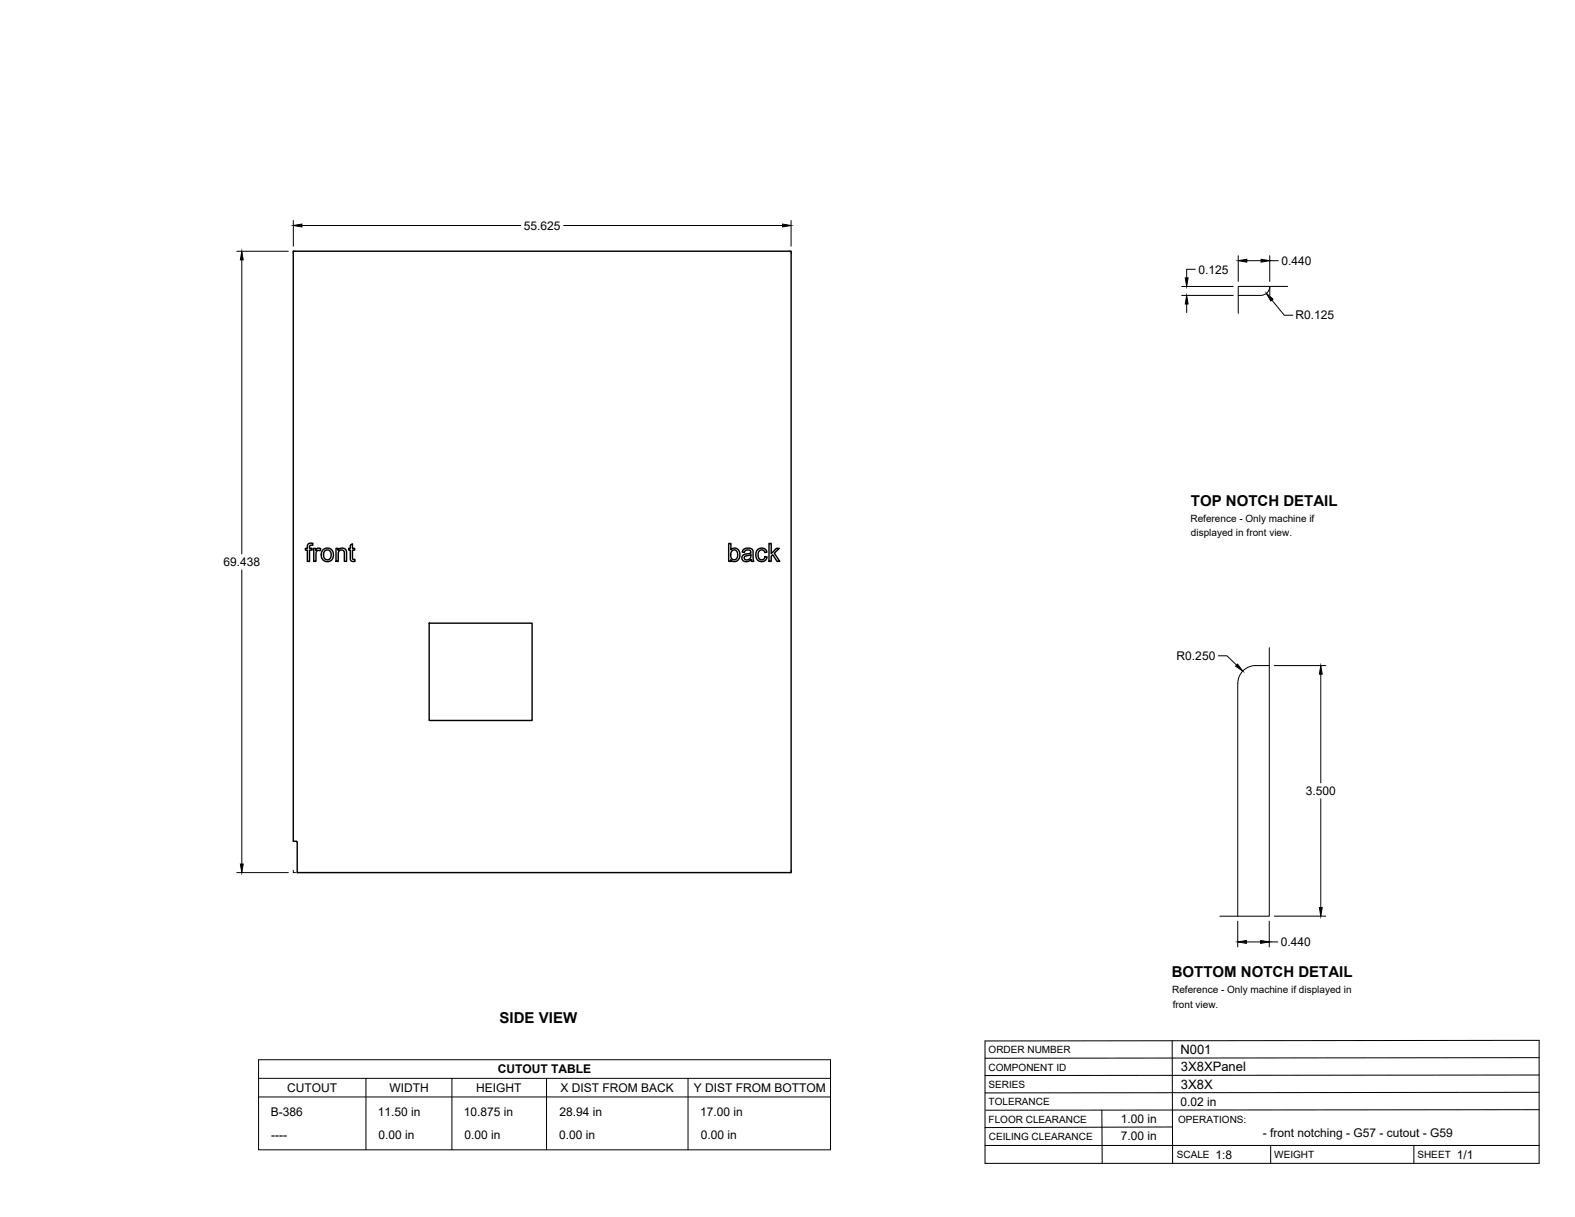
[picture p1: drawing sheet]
<svg xmlns="http://www.w3.org/2000/svg" width="559mm" height="432mm" viewBox="0 0 559 432" stroke-linecap="round" stroke-linejoin="round" font-family="sans-serif">
<!-- layer: Visible -->
<g fill="none" stroke="#000" stroke-width=".51">
<path d="M104.1 89.1h176.6v220.5h-175.2v-10.7l-.2-.4h-1.2zM109.4 193l.6-.3 1 .1-.1 .7a.73 .73 0 0 0-.7 0 .73 .73 0 0 0-.4 .6v.5h.9v.6h-.9v4h-.7v-4h-.7v-.6h.7v-1.1zM111.3 194.6h.7v.7a1.12 1.12 0 0 1 1.8-.6l-.3 .7-.2-.1a1.04 1.04 0 0 0-1.1 .4 1.04 1.04 0 0 0-.1 1.1v2.4h-.8zM114.6 195.1a2.33 2.33 0 0 1 3.7 1.4 2.33 2.33 0 0 1-2.9 2.7l-.5-.3a2.81 2.81 0 0 1-.3-3.8zM115.2 195.6l.7-.5 .6 .1 .8 .7 .1 1.6-.7 1h-1.2l-.5-.6-.2-1.2zM119.2 194.6h.7v.6a1.65 1.65 0 0 1 2-.7 1.65 1.65 0 0 1 1.1 1.8v2.9h-.8l-.2-3.7-.8-.4-.8 .4-.4 .8v2.9h-.8zM124.3 193.4l.8-.4v1.6h.7v.6h-.7v3.1l.7 .2 .2 .7h-.6a1.02 1.02 0 0 1-1.1-1.4v-2.6h-.6v-.6h.6zM258.5 192.8h.8v2.3a1.93 1.93 0 0 1 2.4-.3 1.93 1.93 0 0 1 .8 2.3l-.2 1a1.74 1.74 0 0 1-3.1 .5v.6h-.7zM259.6 195.6l.5-.4a1.72 1.72 0 0 1 1.7 1 1.72 1.72 0 0 1-.5 2l-.5 .4-1-.2a2.15 2.15 0 0 1-.5-2.2zM263.7 195.1l1.1-.6 1.5 .1 .6 .3 .3 .8 .2 3.5h-.8l-.1-.6-1.2 .6-1.3-.1a1.41 1.41 0 0 1-.7-1.7 1.41 1.41 0 0 1 1.7-.9l.6-.1a.68 .68 0 0 0 .8-.6 .68 .68 0 0 0-.9-.7 1.15 1.15 0 0 0-1.4 .9l-.8-.1zM264.2 197.5l1.4-.4a.43 .43 0 0 1 .6-.2 .43 .43 0 0 1 .2 .5 1.23 1.23 0 0 1-1 1.2 1.23 1.23 0 0 1-1.4-.8zM268.7 195.1a1.95 1.95 0 0 1 2-.6 1.95 1.95 0 0 1 1.4 1.4l-.8 .1a1.29 1.29 0 0 0-1.7-.7 1.29 1.29 0 0 0-.6 1.7l.2 1.1 .6 .5a1.16 1.16 0 0 0 1.6-1.1l.8 .1-.4 .9a2.06 2.06 0 0 1-2.4 .6 2.06 2.06 0 0 1-1.2-2.2z"/>
<path d="M272.8 192.8h.8v3.6l1.9-1.8h1l-1.8 1.7 1.9 2.9h-.9l-1.5-2.4-.6 .5v1.9h-.8zM152.3 221.1h36.5v34.5h-36.5z"/>
</g>
<!-- layer: Reference -->
<path d="M104.9 89.1h-.8v.8M279.9 89.1h.8v.8M439.3 104.8h8M447.3 104.8a3.2 3.2 0 0 0 3.2-3.2v3.2M456.9 101.6h-17.6v9.6M450.3 236.2a12.8 12.8 0 0 0-7.7 .6 6.4 6.4 0 0 0-3.4 5.7l-.1 82.6M450.3 229.8v95.3h-17.5M104.1 308.8v.8h.8M280.7 308.8v.8h-.8" fill="none" stroke="#000" stroke-width=".35"/>
<!-- layer: Titleblock -->
<path d="M349.5 369.3l196.6-.2v43.7h-196.6zM415.9 369.3l.1 43.5M546.1 375.3l-196.6 .2M390.9 393.9l.2 18.9M416 399.9l-66.5 .2M546.1 393.7l-196.3 .2M546.1 387.6l-196.6 .2M546.1 381.4l-196.6 .2M349.5 406.4h196.6M450.8 406.4v6.4M501.6 406.4v6.4" fill="none" stroke="#000" stroke-width=".36"/>
<!-- layer: Custom Tables -->
<path d="M91.7 376h203v32h-203zM91.7 382.6h203M91.7 389.2h203M129.8 382.6v25.4M160.3 382.6v25.4M193.9 382.6v25.4M244.1 382.6v25.4" fill="none" stroke="#000" stroke-width=".35"/>
<!-- layer: FD_Dimensions -->
<g fill="none" stroke="#000" stroke-width=".35">
<path d="M104.1 78.2v9.2M280.7 78.2v9.2M84 89.2h18.3M85.8 92.2v104.4M107.1 80h77.7M200 80h77.6M424.1 95.5h-3.1v3.1M439.3 90.7v9.2M442.4 92.5h5M450.5 90.7v9.2M450.5 92.5h3M419.2 104.8h18.3"/>
<path d="M419.2 101.6h18.3M421 107.9v3M451.3 106.5l4.4 5.3h3M85.8 202.2v104.4M432.3 232.7h3l3.4 3.3M452.1 236.2h18.3M468.6 239.2v38.6M468.6 283.4v38.6M84 309.6h18.3M439.1 326.8v9.2M442.2 334.2h5.1M450.3 326.8v9.2"/>
<path d="M450.3 334.2h3.1M452.1 325.1h18.3"/>
</g>
<g fill="#000" stroke="#000" stroke-width=".35">
<path d="M104.1 80l3-.5v1zM277.6 79.5l3.1 .5-3.1 .5zM85.8 89.2l.5 3h-1zM420.5 98.6h1l-.5 3zM439.3 92.5l3.1-.5v1zM447.4 92l3.1 .5-3.1 .5zM421 104.8l.5 3.1h-1zM449.3 104.1l2.4 2-.8 .7zM439.1 235.6l1.8 2.5-2.5-1.8zM468.6 236.2l.5 3h-1zM85.3 306.6h1l-.5 3zM439.1 334.2l3.1-.5v1z"/>
<path d="M447.3 333.7l3 .5-3 .5zM468.1 322h1l-.5 3.1z"/>
</g>
<g font-size="5.3">
<text x="422.6" y="179.5">TOP NOTCH DETAIL</text>
<text x="415.8" y="346.8">BOTTOM NOTCH DETAIL</text>
<text x="177.3" y="363.1">SIDE VIEW</text>
</g>
<g font-size="4.6">
<text x="418.8" y="373.8">N001</text>
<text x="419" y="380.1">3X8XPanel</text>
<text x="419" y="386.2">3X8X</text>
</g>
<g font-size="4.3">
<text x="185.9" y="81.5">55.625</text>
<text x="454.6" y="94">0.440</text>
<text x="425.2" y="97">0.125</text>
<text x="459.6" y="113.3">R0.125</text>
<text x="79.3" y="200.9">69.438</text>
<text x="417.5" y="234.2">R0.250</text>
<text x="463.3" y="282.1">3.500</text>
<text x="454.5" y="335.7">0.440</text>
<text x="176.6" y="380.8">CUTOUT TABLE</text>
<text x="101.9" y="387.4">CUTOUT</text>
<text x="138.2" y="387.4">WIDTH</text>
<text x="169" y="387.4">HEIGHT</text>
<text x="198.9" y="387.4">X DIST FROM BACK</text>
<text x="246.1" y="387.4">Y DIST FROM BOTTOM</text>
<text x="418.8" y="392.4">0.02 in</text>
<text x="96.1" y="396.1">B-386</text>
<text x="134.1" y="396.1">11.50 in</text>
<text x="164.6" y="396.1">10.875 in</text>
<text x="198.5" y="396.1">28.94 in</text>
<text x="248.4" y="396.1">17.00 in</text>
<text x="397.7" y="398.3">1.00 in</text>
<text x="96.2" y="404">----</text>
<text x="134.3" y="404">0.00 in</text>
<text x="164.8" y="404">0.00 in</text>
<text x="198.4" y="404">0.00 in</text>
<text x="248.6" y="404">0.00 in</text>
<text x="397.7" y="404.3">7.00 in</text>
<text x="448.1" y="403.3">- front notching - G57 - cutout - G59</text>
<text x="431.3" y="411.1">1:8</text>
<text x="516.9" y="411.1">1/1</text>
</g>
<g font-size="3.5">
<text x="422.4" y="185">Reference - Only machine if</text>
<text x="422.6" y="190.2">displayed in front view.</text>
<text x="415.9" y="352.4">Reference - Only machine if displayed in</text>
<text x="416.1" y="357.5">front view.</text>
<text x="350.8" y="373.6">ORDER NUMBER</text>
<text x="350.8" y="379.9">COMPONENT ID</text>
<text x="350.8" y="386.1">SERIES</text>
<text x="350.8" y="392.2">TOLERANCE</text>
<text x="350.8" y="398.4">FLOOR CLEARANCE</text>
<text x="418" y="398.4">OPERATIONS:</text>
<text x="350.8" y="404.4">CEILING CLEARANCE</text>
<text x="417.5" y="410.9">SCALE</text>
<text x="452.1" y="410.9">WEIGHT</text>
<text x="502.9" y="410.9">SHEET</text>
</g>
</svg>
